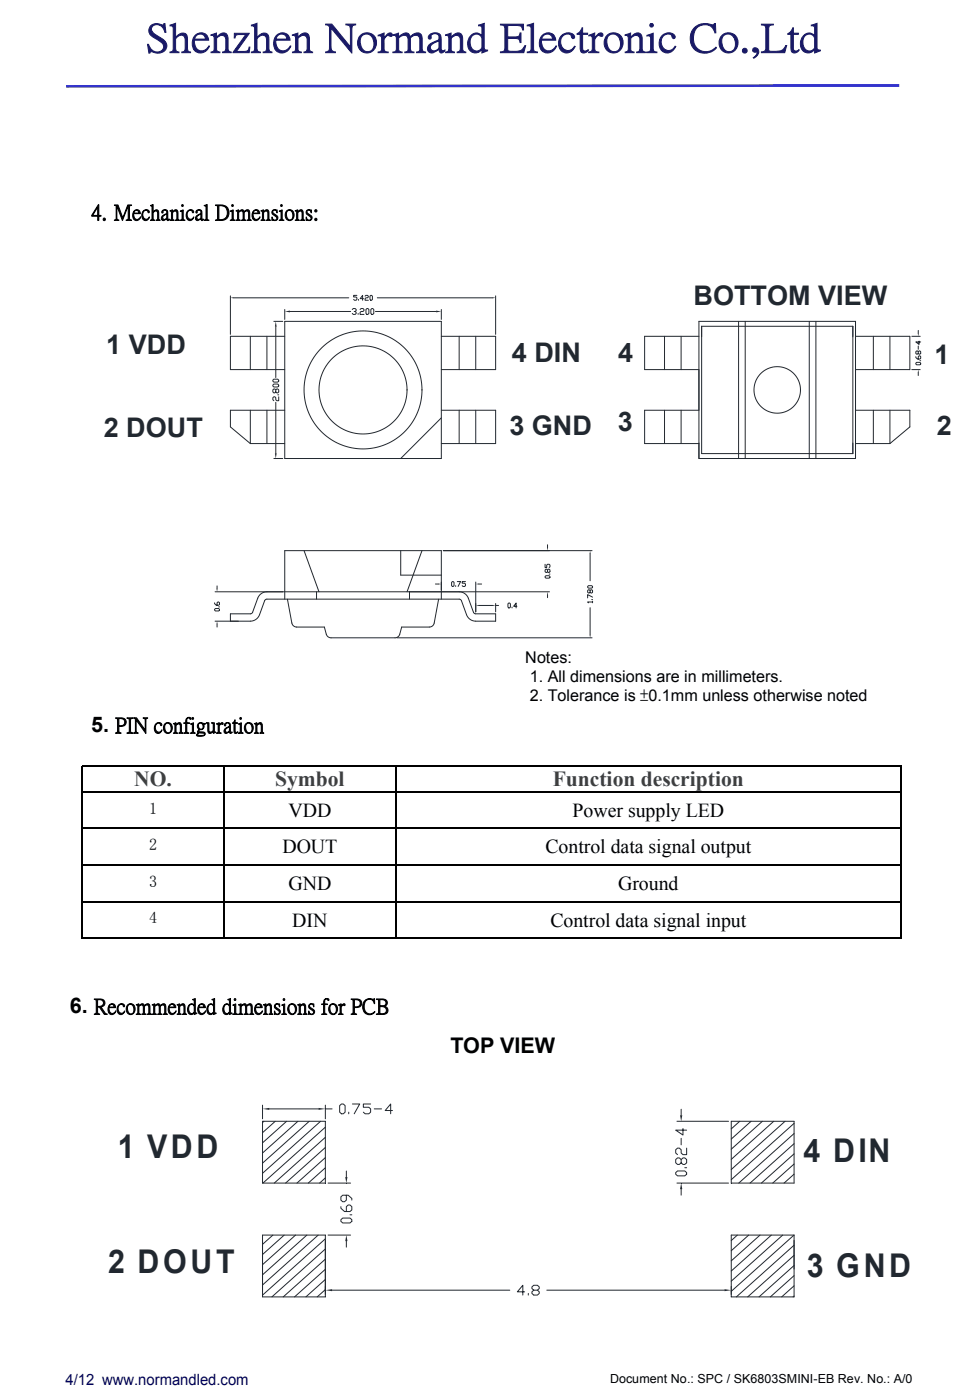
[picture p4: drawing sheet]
<svg xmlns="http://www.w3.org/2000/svg" width="190mm" height="275mm" viewBox="0 0 190 275" stroke-linecap="round" stroke-linejoin="round" font-family="sans-serif">
<path d="M13 16.7l163.6-.2v.6l-163.6 .1z" fill="#33c"/>
<path d="M16.1 150.5h160.9v33.9h-160.9zM16.1 155.6h160.9M44 150.5v33.9M77.7 150.5v33.9M16.1 162.8h160.9M16.1 170h160.9M16.1 177.2h160.9" fill="none" stroke="#000" stroke-width=".35"/>
<g fill="none" stroke="#212830" stroke-width=".2">
<path d="M51.6 217.2v2.7M52.9 218h9.7M63.9 217.2v2.7M63.9 218h1.3M51.6 220.4h12.3v12.1h-12.3zM51.8 220.4l-.2 .2M54.1 220.4l-2.5 2.2M56.3 220.4l-4.7 4.2M58.5 220.4l-6.9 6.2M60.7 220.4l-9.1 8.2M63 220.4l-11.4 10.2M63.9 221.5l-12.3 11"/>
<path d="M63.9 223.5l-10 9M63.9 225.5l-7.8 7M63.9 227.5l-5.6 5M63.9 229.5l-3.4 3M63.9 231.5l-1.1 1M143.6 220.4h12.3v12.1h-12.3zM145.3 220.4l-1.7 1.5M147.5 220.4l-3.9 3.5M149.7 220.4l-6.1 5.5M152 220.4l-8.4 7.5M154.2 220.4l-10.6 9.5M155.9 220.8l-12.3 11.1"/>
<path d="M155.9 222.8l-10.8 9.7M155.9 224.8l-8.6 7.7M155.9 226.8l-6.4 5.7M155.9 228.8l-4.1 3.7M155.9 230.8l-1.9 1.7M51.6 242.8h12.3v12.1h-12.3zM53.6 242.8l-2 1.8M55.8 242.8l-4.2 3.8M58 242.8l-6.4 5.8M60.3 242.8l-8.7 7.8M62.5 242.8l-10.9 9.8M63.9 243.5l-12.3 11.1"/>
<path d="M63.9 245.5l-10.5 9.4M63.9 247.5l-8.3 7.4M63.9 249.5l-6.1 5.4M63.9 251.5l-3.8 3.4M63.9 253.5l-1.6 1.4M143.6 242.8h12.3v12.1h-12.3zM144.8 242.8l-1.2 1M147 242.8l-3.4 3M149.3 242.8l-5.7 5M151.5 242.8l-7.9 7M153.7 242.8l-10.1 9M155.9 242.8l-12.3 11"/>
<path d="M155.9 244.7l-11.3 10.2M155.9 246.7l-9.1 8.2M155.9 248.7l-6.8 6.2M155.9 250.7l-4.6 4.2M155.9 252.7l-2.4 2.2M155.9 254.7l-.2 .2"/>
</g>
<g fill="#212830">
<path d="M51.6 218l1.3-.2v.3z"/>
<path d="M62.6 217.8l1.3 .2-1.3 .1z"/>
</g>
<path d="M66.7 217.3l.4-.3h.3l.4 .3v1.3l-.4 .3h-.3l-.4-.3z" fill="none" stroke="#212830" stroke-width=".2"/>
<path d="M68.5 218.6v.3M69.2 217h1.4l-1 1.9M72.8 217h-1.4v.6h1l.4 .4v.6l-.4 .3h-.7l-.3-.3M73.5 218h1.4M77.1 218.3h-1.5l1.1-1.3v1.9M133.8 218v1.2M132.9 220.4h10.2M132.9 232.5h10.2M133.8 233.7v1.2" fill="none" stroke="#212830" stroke-width=".2"/>
<g fill="#212830">
<path d="M133.6 219.2h.4l-.2 1.2z"/>
<path d="M133.8 232.5l.2 1.2h-.4z"/>
</g>
<path d="M132.7 230.5l.4-.3h1.4l.4 .3v.3l-.4 .3h-1.4l-.4-.3z" fill="none" stroke="#212830" stroke-width=".2"/>
<path d="M64.4 232.5h4.4M68 230.2v1.1M133.8 227.9l.3-.3h.4l.4 .3v.6l-.4 .4h-.4l-.3-.4v-.6l-.4-.3h-.3l-.4 .3v.6l.4 .4h.3l.4-.4M133.8 223.7v1.3M134.1 221.8v1.3l-1.4-1h2.2M134.5 229.5h.4M134.9 225.7v1.2h-.8l-.3-.3v-.6l-.4-.3h-.3l-.4 .3v.6l.4 .3M64.4 242.8h4.4M68 243.9v1.2" fill="none" stroke="#212830" stroke-width=".2"/>
<g fill="#212830">
<path d="M68 242.8l.2 1.1h-.4z"/>
<path d="M67.8 231.3h.4l-.2 1.2z"/>
</g>
<path d="M66.9 239.7l.4-.3h1.4l.4 .3v.4l-.4 .3h-1.4l-.4-.3z" fill="none" stroke="#212830" stroke-width=".2"/>
<path d="M66.9 237.2v.3l.8 .6h1l.4-.3v-.6l-.4-.4h-.3l-.4 .4v.9M68 234.9v1l-.3 .3h-.4l-.4-.3v-.7l.4-.3h1.1l.7 .7v.3M68.7 238.8h.4M63.9 252.8v1.6M65.2 253.6h34.9M107.4 253.6h34.9M143.6 252.8v1.6" fill="none" stroke="#212830" stroke-width=".2"/>
<g fill="#212830">
<path d="M63.9 253.6l1.3-.2v.4z"/>
<path d="M142.3 253.4l1.3 .2-1.3 .2z"/>
</g>
<g fill="none" stroke="#212830" stroke-width=".2">
<path d="M55.9 63.2h30.8v26.9h-30.8zM55.9 60.8v2M55.9 66.1h-10.7v6.5h10.7M56.9 61.2h12M73.7 61.2h11.9M86.7 60.8v2M86.7 66.1h10.6v6.5h-10.6M137.3 63.2h30.7v26.9h-30.7zM137.8 64.1h29.7v25.1h-29.7zM145.1 63.2v26.9M146.4 63.2v26.9M158.9 63.2v26.9"/>
<path d="M160.2 63.2v26.9M49.2 87.2h6.7M55.9 80.6h-10.7v3.3M86.7 82.1l-8 8M86.7 80.6h10.6v6.6h-10.6M103 253.9h-1.4l1.1-1.3v1.9M103.8 254.2v.3M104.8 253.6l-.3-.3v-.4l.3-.3h.7l.4 .3v.4l-.4 .3h-.7l-.3 .3v.3l.3 .3h.7l.4-.3v-.3l-.4-.3"/>
<circle cx="71.3" cy="76.6" r="8.7"/>
<circle cx="71.3" cy="76.6" r="11.6"/>
<circle cx="152.6" cy="76.6" r="4.6"/>
</g>
<g fill="#212830">
<path d="M85.6 61l1.1 .2-1.1 .2z"/>
<path d="M55.9 61.2l1-.2v.4z"/>
</g>
<path d="M53.8 63.2h1.7M54.2 64.2v10M54.2 79.1v10M69.2 60.8l.2-.2h.4l.2 .2-.2 .4h-.2M69.8 61.2l.2 .2-.2 .4h-.4l-.2-.2M70.3 61.6v.2M70.7 60.8l.2-.2h.4l.2 .2-.2 .4h-.4l-.2 .2v.4h.8M71.9 60.8l.2-.2 .3 .2v.8l-.1 .2-.4-.2zM72.8 60.8l.2-.2 .4 .2v.8l-.2 .2-.4-.2zM53.8 90.1h1.7" fill="none" stroke="#212830" stroke-width=".2"/>
<g fill="#212830">
<path d="M54.2 63.2l.1 1h-.3z"/>
<path d="M54 89.1h.3l-.1 1z"/>
</g>
<path d="M45.2 58.2v7.5M45.8 58.5h22.7M74.1 58.5h22.7M97.3 58.2v7.5M53.8 75.5h.8l.1 .4-.1 .2h-.8l-.2-.2zM53.8 74.5h.8l.1 .4-.1 .2h-.8l-.2-.2zM54.2 76.6l.2-.1 .3 .1v.4l-.1 .2-.4-.2v-.4l-.2-.1-.4 .1v.4l.2 .2 .4-.2M54.6 77.6h.1M54.7 78v.8h-.3l-.2-.2v-.4l-.2-.2-.4 .2v.4l.2 .2" fill="none" stroke="#212830" stroke-width=".2"/>
<g fill="#212830">
<path d="M45.2 58.5l.6-.1v.2z"/>
<path d="M96.8 58.4l.5 .1-.5 .1z"/>
</g>
<g fill="none" stroke="#212830" stroke-width=".2">
<path d="M70.1 58.1h-.6v.3h.4l.2 .1v.4l-.2 .1h-.3l-.1-.1M70.4 58.9v.1M71.4 58.7h-.7l.5-.6v.9M71.7 58.2l.2-.1h.3l.1 .1-.1 .3h-.3l-.2 .2v.3h.6M72.8 58.1l.3 .1v.7l-.1 .1-.3-.1v-.7zM137.3 66.1h-10.7v6.5h10.7M168 66.1h10.7v6.5h-10.7M179.1 72.6h1.6M179.1 66.1h1.6M180.3 64.9v.6M180.3 73.2v.6M137.3 80.6h-10.7v6.6h10.7"/>
<path d="M168 80.6h10.7v3.3M174.8 80.6v6.6h-6.8"/>
</g>
<g fill="#212830">
<path d="M180.3 72.6l.1 .6h-.2z"/>
<path d="M180.2 65.5h.2l-.1 .6z"/>
</g>
<g fill="none" stroke="#212830" stroke-width=".2">
<path d="M49.2 66.1v6.5M52.4 66.1v6.5M90.2 66.1v6.5M93.4 66.1v6.5M130.5 66.1v6.5M133.8 66.1v6.5M171.5 66.1v6.5M174.8 66.1v6.5M179.9 71.4l.1-.2h.7l.1 .3-.1 .2h-.7zM179.9 70.1l.3 .5h.5l.1-.2v-.3l-.3-.2-.2 .2v.5M180.3 69.1l.2-.1 .3 .1v.4l-.3 .1-.2-.1v-.4l-.3-.1-.1 .1v.4l.1 .1 .3-.1M180.3 68v.7"/>
<path d="M180.5 67.1v.6l-.6-.5h.9M180.7 70.9h.1M49.2 80.6v6.6l-4-3.3M52.4 80.6v6.6M90.2 80.6v6.6M93.4 80.6v6.6M130.5 80.6v6.6M133.8 80.6v6.6M171.5 80.6v6.6M178.7 83.9l-3.9 3.3M55.9 117.8v-9.6h30.8v9.6M56.4 117.8l.9 4.7 .3 .5 .7 .2h5.4l.5 1.7 .3 .3 .5 .2h12.7l.7-.5 .5-1.7h5.8l.5-.6 .9-4.8"/>
<path d="M59.7 108.2l2.9 8.1M62.2 116.3v1.5M78.7 108.2v4.8h8M80.4 116.3v1.5M82.9 108.2l-3 8.1M87.1 108.2h29.2M115.9 108.8v5.3M115.9 119.4v5.4M45.2 120.6h4.2l1.4-3.5 .7-.5 .8-.3h37.9l.8 .2 .7 .6 1.4 3.4 .3 .1h3.9v1.5h-3.9l-.9-.3-.7-.7-1.2-3.1-.4-.2h-37.8l-.4 .2-1.2 3.1-.4 .5-.6 .4-4.6 .1zM78 125.4h38.3"/>
</g>
<g fill="#212830">
<path d="M115.9 108.2l.1 .6h-.2z"/>
<path d="M115.8 124.8h.2l-.1 .6z"/>
</g>
<path d="M85.5 114.8h.6M86.7 114.4v1.5M93.4 114.4v5.9M94 114.8h.6M115.6 115.1h.6l.2 .3-.2 .2h-.6l-.2-.2zM115.9 116.1l.3-.2 .2 .2v.3l-.3 .2-.4-.7-.3 .2v.3l.2 .2 .3-.2M116.2 117.8h.2M116.4 118.3h-1l.2 .2M116.4 117.4l-1-.5v.6M116.4 118.2v.3" fill="none" stroke="#212830" stroke-width=".2"/>
<g fill="#212830">
<path d="M86.1 114.7l.6 .1-.6 .1z"/>
<path d="M93.4 114.8l.6-.1v.2z"/>
</g>
<path d="M88.8 114.3l.4 .2v.6l-.2 .2-.3-.2v-.6zM89.5 115.1v.2M89.8 114.3h.6l-.4 1M91.4 114.3h-.6v.3h.5l.1 .2v.3l-.1 .2h-.4l-.1-.2M93.4 118.6v1.7M94 119h2.8M97.3 118.6v1.7M97.3 119h.6" fill="none" stroke="#212830" stroke-width=".2"/>
<g fill="#212830">
<path d="M93.4 119l.6-.1v.2z"/>
<path d="M96.8 118.9l.5 .1-.5 .1z"/>
</g>
<path d="M42.2 116.3h13.3M42.6 115.2v.5M99.9 118.5l.3 .2v.6l-.1 .2-.3-.2v-.6zM100.6 119.3v.2M101.5 119.2h-.6l.5-.7v1M42.2 122.1h4.6M42.6 122.7v.5" fill="none" stroke="#212830" stroke-width=".2"/>
<g fill="#212830">
<path d="M42.5 115.7h.2l-.1 .6z"/>
<path d="M42.6 122.1l.1 .6h-.2z"/>
</g>
<path d="M42.1 119.8l.2-.2h.6l.2 .3-.2 .2h-.6zM42.1 118.5l.4 .5h.4l.2-.2v-.3l-.2-.2-.3 .2v.5M42.9 119.3h.2M80.3 116.3h27.6M87.1 108.2h20.8M107.5 107.1v.6M107.5 116.9v.6" fill="none" stroke="#212830" stroke-width=".2"/>
<g fill="#212830">
<path d="M107.4 107.7h.2l-.1 .5z"/>
<path d="M107.5 116.3l.1 .6h-.2z"/>
</g>
<path d="M107.1 113.3l.1-.1h.6l.2 .3-.2 .1h-.6zM107.1 110.9v.6h.3v-.4l.1-.2h.3l.2 .2v.3l-.2 .1M107.5 112l.2-.1 .3 .1v.4l-.3 .1-.2-.1v-.4l-.3-.1-.1 .1v.4l.1 .1 .3-.1M107.8 112.8h.2" fill="none" stroke="#212830" stroke-width=".2"/>
<text font-size="7.8" fill="#191966" x="28.6" y="9.9">Shenzhen Normand Electronic Co.,Ltd</text>
<g font-size="6.4" fill="#212830">
<text x="23.1" y="227.5">1 VDD</text>
<text x="157.8" y="228.4">4 DIN</text>
<text x="21.2" y="250.2">2 DOUT</text>
<text x="158.4" y="251">3 GND</text>
</g>
<g font-size="5.3" fill="#212830">
<text x="136.2" y="60">BOTTOM VIEW</text>
<text x="20.9" y="69.7">1 VDD</text>
<text x="100.5" y="71.2">4 DIN</text>
<text x="121.4" y="71.1">4</text>
<text x="183.5" y="71.6">1</text>
<text x="20.4" y="85.9">2 DOUT</text>
<text x="100" y="85.5">3 GND</text>
<text x="121.3" y="84.7">3</text>
<text x="184" y="85.4">2</text>
</g>
<g font-size="4.2">
<text x="18" y="43.1">4. Mechanical Dimensions:</text>
<text x="17.9" y="143.9">5. PIN configuration</text>
<text x="13.7" y="199.1">6. Recommended dimensions for PCB</text>
<text x="88.5" y="206.9">TOP VIEW</text>
</g>
<g font-size="4.2" fill="#404040">
<text x="26.4" y="154.5">NO.</text>
<text x="54" y="154.5">Symbol</text>
<text x="108.6" y="154.5">Function description</text>
</g>
<g font-size="3.9">
<text x="56.6" y="160.5">VDD</text>
<text x="112.5" y="160.5">Power supply LED</text>
<text x="55.5" y="167.7">DOUT</text>
<text x="107.1" y="167.7">Control data signal output</text>
<text x="56.6" y="174.9">GND</text>
<text x="121.4" y="174.9">Ground</text>
<text x="57.4" y="182.1">DIN</text>
<text x="108.1" y="182.1">Control data signal input</text>
</g>
<g font-size="3.2">
<text x="103.2" y="130.2">Notes:</text>
<text x="104.1" y="134.1">1. All dimensions are in millimeters.</text>
<text x="104.1" y="137.8">2. Tolerance is ±0.1mm unless otherwise noted</text>
<text x="29.3" y="159.9">1</text>
<text x="29.3" y="167.1">2</text>
<text x="29.3" y="174.3">3</text>
<text x="29.3" y="181.5">4</text>
</g>
<text font-size="3" fill="#00005e" x="12.9" y="272.1">4/12 www.normandled.com</text>
<text font-size="2.5" x="119.8" y="271.7">Document No.: SPC / SK6803SMINI-EB Rev. No.: A/0</text>
</svg>
